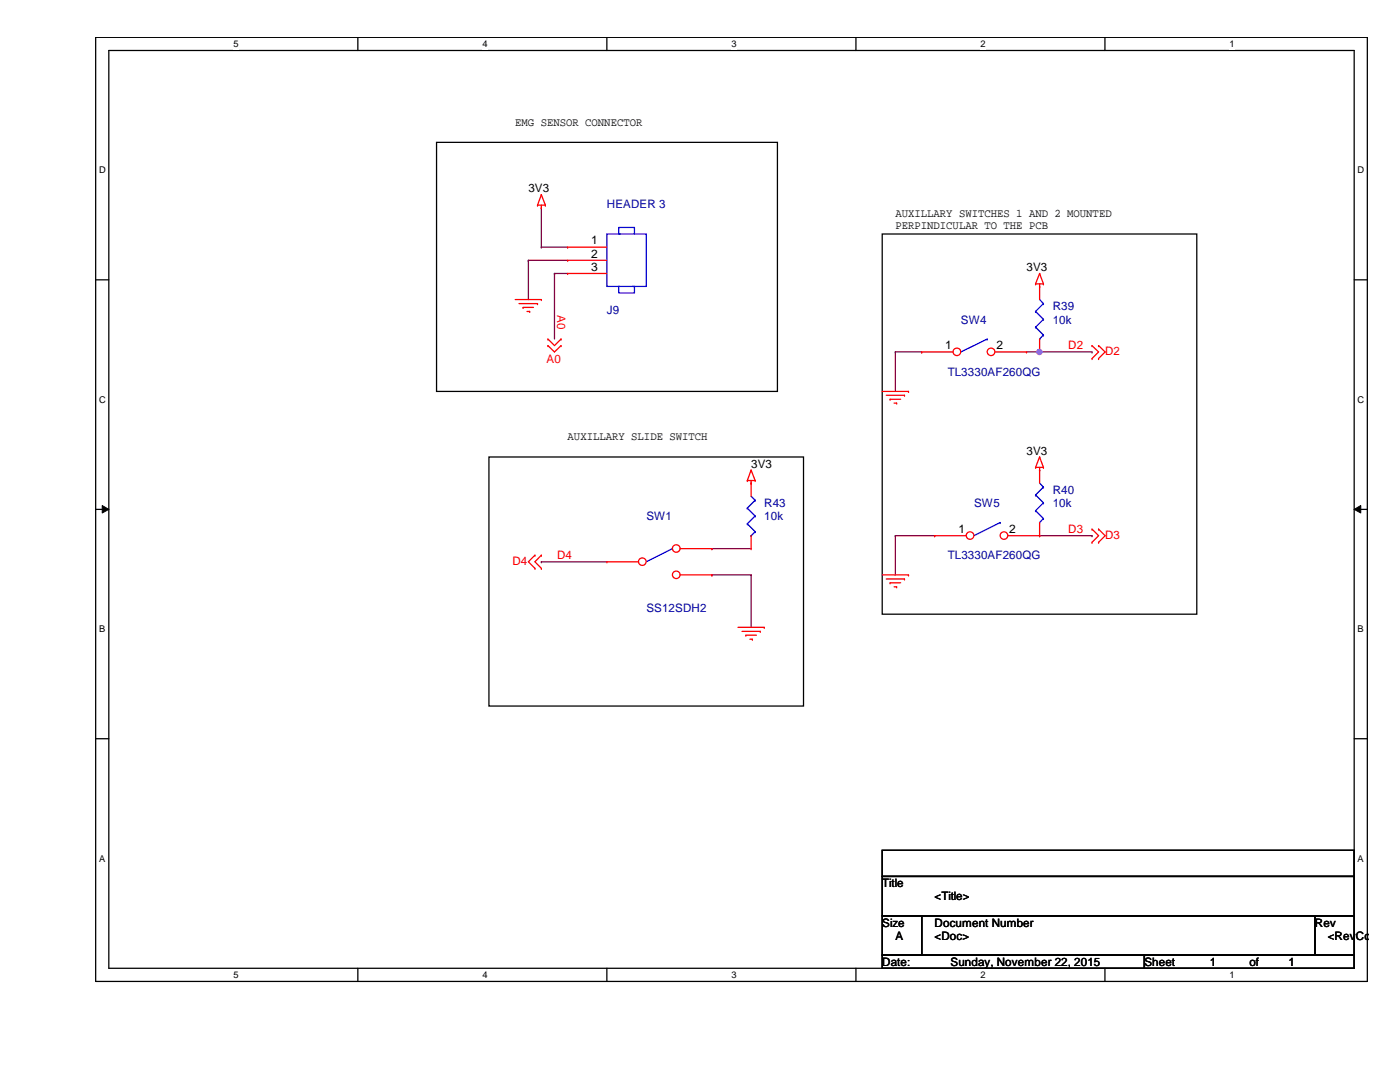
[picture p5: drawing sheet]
<svg xmlns="http://www.w3.org/2000/svg" width="279mm" height="216mm" viewBox="0 0 279 216" stroke-linecap="round" stroke-linejoin="round" font-family="sans-serif">
<path d="M19.1 7.5h253.8v188.3h-253.8zM21.7 10.1h248.6v183.1h-248.6z" fill="none" stroke="#000" stroke-width=".25"/>
<g fill="#fff">
<path d="M46.6 7.7h1v2.1h-1z"/>
<path d="M46.6 193.5h1v2.1h-1z"/>
</g>
<path d="M71.4 7.5v2.6M71.4 193.2v2.6" fill="none" stroke="#000" stroke-width=".25"/>
<g fill="#fff">
<path d="M96.3 7.7h1v2.1h-1z"/>
<path d="M96.3 193.5h1v2.1h-1z"/>
</g>
<path d="M121.1 7.5v2.6M121.1 193.2v2.6" fill="none" stroke="#000" stroke-width=".25"/>
<g fill="#fff">
<path d="M146 7.7h1v2.1h-1z"/>
<path d="M146 193.5h1v2.1h-1z"/>
</g>
<path d="M170.8 7.5v2.6M170.8 193.2v2.6" fill="none" stroke="#000" stroke-width=".25"/>
<g fill="#fff">
<path d="M195.7 7.7h1v2.1h-1z"/>
<path d="M195.7 193.5h1v2.1h-1z"/>
</g>
<path d="M220.5 7.5v2.6M220.5 193.2v2.6" fill="none" stroke="#000" stroke-width=".25"/>
<g fill="#fff">
<path d="M245.4 7.7h1v2.1h-1z"/>
<path d="M245.4 193.5h1v2.1h-1z"/>
<path d="M19.8 32.9h1.3v2.1h-1.3z"/>
<path d="M270.9 32.9h1.3v2.1h-1.3z"/>
<path d="M19.8 78.7h1.3v2.1h-1.3z"/>
<path d="M270.9 78.7h1.3v2.1h-1.3z"/>
</g>
<path d="M19.1 55.8h2.6M270.3 55.8h2.6" fill="none" stroke="#000" stroke-width=".25"/>
<g fill="#fff">
<path d="M19.8 124.5h1.2v2.1h-1.2z"/>
<path d="M270.9 124.5h1.3v2.1h-1.3z"/>
</g>
<path d="M19.1 101.6h2.6M270.3 101.6h2.6" fill="none" stroke="#000" stroke-width=".25"/>
<path d="M20.4 100.9l1.3 .7-1.3 .8zM270.3 101.6l1.3-.7v1.5z" fill="#000"/>
<path d="M20.4 100.9l1.3 .7-1.3 .8zM270.3 101.6l1.3-.7v1.5z" fill="none" stroke="#000" stroke-width=".2"/>
<g fill="#fff">
<path d="M19.8 170.3h1.2v2h-1.2z"/>
<path d="M270.9 170.3h1.3v2h-1.3z"/>
</g>
<path d="M87.1 28.4h68.1v49.7h-68.1zM176.1 46.7h62.7v75.9h-62.7zM97.6 91.2h62.8v49.7h-62.8zM19.1 147.4h2.6M270.3 147.4h2.6" fill="none" stroke="#000" stroke-width=".25"/>
<g fill="none" stroke="#800040" stroke-width=".25">
<path d="M105.5 51.9h.1M105.5 51.9h7.8M105.5 51.9v7.9M108 49.3h.1M108 41.5h.1M108 49.3h5.3M108 41.5v7.8M110.7 54.6h.1M110.7 54.6h2.6M110.7 54.6v13M204.9 70.2h13M207.5 70.2h.1"/>
<path d="M217.9 70.2h.1M108 112.1h.1M108 112.1h13.1M142.1 114.7h.1M142.1 109.5h.1M142.1 114.7h7.8M142.1 109.5h7.8M149.9 114.7h.1M149.9 114.7v10.5M207.5 106.9h10.4M217.9 106.9h.1"/>
</g>
<circle cx="207.4" cy="70.2" r=".51" fill="#f0f"/>
<circle cx="207.4" cy="70.2" r=".51" fill="none" stroke="#f0f" stroke-width=".25"/>
<path d="M178.7 70.2h.1M178.7 70.2v7.9M178.7 70.2h5.2M183.9 70.2h.1M178.7 106.9h.1M178.7 106.9v7.8M178.7 106.9h7.8M186.5 106.9h.1" fill="none" stroke="#800040" stroke-width=".25"/>
<g fill="none" stroke="#f00" stroke-width=".25">
<path d="M108 38.9h.1M108 38.9l-.7 2M108 38.9l.8 2M102.8 59.8h5.2M107.3 40.9h.1M107.3 40.9h1.5M108 59.8h.1M108 41.5h.1M108 40.9v.6M108.8 40.9h.1M206.7 56.6h.1M206.7 56.6h1.5"/>
<path d="M207.5 57.1h.1M207.5 54.6h.1M207.5 56.6v.5M207.5 54.6l-.8 2M207.5 54.6l.7 2M208.2 56.6h.1M103.6 60.6h3.7M104.4 61.3h.1M104.4 61.3h2.1M105.2 62.1h.5M105.7 62.1h.1M107.3 60.6h.1"/>
<path d="M109.3 69h.1M109.3 67.6h.1M109.3 69l1.4 1.2 1.3-1.2M109.3 67.6l1.4 1.4 1.3-1.4M112 69h.1M112 67.6h.1M176.1 78.1h5.2M176.9 78.9h3.6M177.6 79.7h.1M177.6 79.7h2.1M180.5 78.9h.1M181.3 78.1h.1"/>
<path d="M217.9 71.5h.1M217.9 69h.1M217.9 69l1.3 1.2-1.3 1.3M219.2 71.5h.1M219.2 69h.1M219.2 69l1.4 1.2-1.4 1.3M149.1 95.9h.1M149.1 95.9h1.6M149.9 96.4h.1M149.9 93.8h.1M149.9 95.9v.5M149.9 93.8l-.8 2.1"/>
<path d="M149.9 93.8l.8 2.1M150.7 95.9h.1M178.4 80.4h.5M178.9 80.4h.1M206.7 93.3h.1M206.7 93.3h1.5M207.5 93.8h.1M207.5 91.2h.1M207.5 93.3v.5M207.5 91.2l-.8 2.1M207.5 91.2l.7 2.1M208.2 93.3h.1"/>
<path d="M106.8 110.8h.1M106.8 113.4h.1M106.8 110.8l-1.3 1.3 1.3 1.3M108 110.8h.1M108 113.4h.1M108 110.8l-1.2 1.3 1.2 1.3M176.1 114.7h5.2M176.9 115.5h3.6M177.6 116.3h.1M177.6 116.3h2.1M178.4 117.1h.5M178.9 117.1h.1"/>
<path d="M180.5 115.5h.1M181.3 114.7h.1M217.9 108.2h.1M217.9 105.6h.1M217.9 105.6l1.3 1.3-1.3 1.3M219.2 108.2h.1M219.2 105.6h.1M219.2 105.6l1.4 1.3-1.4 1.3M147.3 125.2h5.2M148.1 126h3.6M148.8 126.7h.1M148.8 126.7h2.2"/>
<path d="M149.6 127.5h.6M150.2 127.5h.1M151.7 126h.1M152.5 125.2h.1"/>
</g>
<path d="M176.1 169.7h94.2v5.2h-94.2zM176.1 174.9h94.2v7.9h-94.2zM176.1 182.8h7.8v7.8h-7.8zM176.1 190.6h52.3v2.6h-52.3zM183.9 182.8h78.5v7.8h-78.5zM228.4 190.6h41.9v2.6h-41.9zM262.4 182.8h7.9v7.8h-7.9z" fill="none" stroke="#000" stroke-width=".25"/>
<path d="M197 67.6h.1M197 67.6l-5.2 2.6" fill="none" stroke="#00f" stroke-width=".25"/>
<circle cx="191" cy="70.2" r=".75" fill="#fff"/>
<g fill="none" stroke="#f00" stroke-width=".25">
<path d="M183.9 70.2h.1M183.9 70.2h6.3"/>
<circle cx="191" cy="70.2" r=".75"/>
</g>
<circle cx="197.8" cy="70.2" r=".75" fill="#fff"/>
<g fill="none" stroke="#f00" stroke-width=".25">
<path d="M198.6 70.2h6.3M204.9 70.2h.1"/>
<circle cx="197.8" cy="70.2" r=".75"/>
</g>
<path d="M199.6 104.3h.1M199.6 104.3l-5.2 2.6" fill="none" stroke="#00f" stroke-width=".25"/>
<circle cx="193.6" cy="106.9" r=".75" fill="#fff"/>
<g fill="none" stroke="#f00" stroke-width=".25">
<path d="M186.5 106.9h.1M186.5 106.9h6.3"/>
<circle cx="193.6" cy="106.9" r=".75"/>
</g>
<circle cx="200.4" cy="106.9" r=".75" fill="#fff"/>
<g fill="none" stroke="#f00" stroke-width=".25">
<path d="M113.3 49.3h.1M113.3 51.9h.1M113.3 54.6h.1M113.3 49.3h7.8M113.3 51.9h7.8M113.3 54.6h7.8M149.9 96.4h.1M149.9 96.4v2.6M207.5 93.8h.1M207.5 93.8v2.6M149.9 109.5h.1M149.9 106.9v2.6"/>
<path d="M201.2 106.9h6.3M207.5 106.9h.1M207.5 104.3v2.6"/>
<circle cx="200.4" cy="106.9" r=".75"/>
</g>
<g fill="none" stroke="#00f" stroke-width=".25">
<path d="M121.1 46.7h7.9v10.4h-7.9zM123.5 57.1v1.4h3.1v-1.4h-.2M123.7 46.7h-.2v-1.3h3.1v1.3M149.9 99l.8 .8M150.7 99.8h.1M150.7 99.8l-1.6 1.6M206.7 98.8h.1M206.7 98.8l1.5 1.5M207.5 96.4l.7 .8M208.2 97.2h.1M208.2 97.2l-1.5 1.6M134.2 109.5h.1"/>
<path d="M134.2 109.5l-5.2 2.6M149.1 101.4h.1M149.1 104.5h.1M149.1 101.4l1.6 1.6M149.1 104.5l1.6 1.6M149.9 106.9h.1M150.7 103h.1M150.7 106.1h.1M150.7 103l-1.6 1.5M150.7 106.1l-.8 .8M206.7 101.9h.1M206.7 101.9l1.5 1.6"/>
<path d="M207.5 104.3h.1M208.2 100.3h.1M208.2 103.5h.1M208.2 100.3l-1.5 1.6M208.2 103.5l-.7 .8"/>
</g>
<circle cx="128.2" cy="112.1" r=".75" fill="#fff"/>
<g fill="none" stroke="#f00" stroke-width=".25">
<path d="M121.1 112.1h.1M121.1 112.1h6.3"/>
<circle cx="128.2" cy="112.1" r=".75"/>
</g>
<circle cx="135" cy="109.5" r=".75" fill="#fff"/>
<g fill="none" stroke="#f00" stroke-width=".25">
<path d="M135.8 109.5h6.3M142.1 109.5h.1"/>
<circle cx="135" cy="109.5" r=".75"/>
</g>
<circle cx="135" cy="114.7" r=".75" fill="#fff"/>
<g fill="none" stroke="#f00" stroke-width=".25">
<path d="M207.5 57.1h.1M207.5 57.1v2.7M207.5 70.2h.1M207.5 67.6v2.6M135.8 114.7h6.3M142.1 114.7h.1"/>
<circle cx="135" cy="114.7" r=".75"/>
</g>
<path d="M207.5 59.8l.7 .8M206.7 62.1h.1M206.7 65.3h.1M206.7 62.1l1.5 1.6M206.7 65.3l1.5 1.5M207.5 67.6h.1M208.2 60.6h.1M208.2 63.7h.1M208.2 66.8h.1M208.2 60.6l-1.5 1.5M208.2 63.7l-1.5 1.6M208.2 66.8l-.7 .8" fill="none" stroke="#00f" stroke-width=".25"/>
<circle cx="207.4" cy="70.2" r=".51" fill="#f0f"/>
<circle cx="207.4" cy="70.2" r=".51" fill="none" stroke="#f0f" stroke-width=".25"/>
<g font-size="2.4">
<text x="118" y="48.8">1</text>
<text x="118" y="51.4">2</text>
<text x="118" y="54">3</text>
<text x="188.6" y="69.7">1</text>
<text x="198.8" y="69.7">2</text>
<text x="191.3" y="106.3">1</text>
<text x="201.4" y="106.3">2</text>
</g>
<g font-size="2.3">
<text x="102.8" y="25.1">EMG SENSOR CONNECTOR</text>
<text x="105.5" y="38.4">3V3</text>
<text x="178.7" y="43.4">AUXILLARY SWITCHES 1 AND 2 MOUNTED</text>
<text x="178.7" y="45.7">PERPINDICULAR TO THE PCB</text>
<text x="204.9" y="54.1">3V3</text>
<text x="113.3" y="87.8">AUXILLARY SLIDE SWITCH</text>
<text x="149.9" y="93.3">3V3</text>
<text x="204.9" y="90.7">3V3</text>
<text x="176.1" y="177">Title</text>
<text x="186.5" y="179.7">&lt;Title&gt;</text>
<text x="176.1" y="184.9">Size</text>
<text x="186.5" y="184.9">Document Number</text>
<text x="262.4" y="184.9">Rev</text>
<text x="178.7" y="187.5">A</text>
<text x="186.5" y="187.5">&lt;Doc&gt;</text>
<text x="265" y="187.5">&lt;RevCo</text>
<text x="176.1" y="192.7">Date:</text>
<text x="189.7" y="192.7">Sunday, November 22, 2015</text>
<text x="228.4" y="192.7">Sheet</text>
<text x="241.5" y="192.7">1</text>
<text x="249.3" y="192.7">of</text>
<text x="257.2" y="192.7">1</text>
</g>
<g font-size="2.3" fill="#000080">
<text x="121.1" y="41.5">HEADER 3</text>
<text x="121.1" y="62.7">J9</text>
<text x="191.8" y="64.6">SW4</text>
<text x="210.1" y="61.9">R39</text>
<text x="210.1" y="64.6">10k</text>
<text x="189.1" y="75">TL3330AF260QG</text>
<text x="152.5" y="101.2">R43</text>
<text x="194.4" y="101.2">SW5</text>
<text x="210.1" y="98.6">R40</text>
<text x="210.1" y="101.2">10k</text>
<text x="129" y="103.8">SW1</text>
<text x="152.5" y="103.8">10k</text>
<text x="189.1" y="111.6">TL3330AF260QG</text>
<text x="129" y="122.1">SS12SDH2</text>
</g>
<g font-size="2.3" fill="#f00">
<text x="111.2" y="62.9" transform="rotate(90 111.2 62.9)">A0</text>
<text x="213.2" y="69.7">D2</text>
<text x="220.6" y="70.8">D2</text>
<text x="109.1" y="72.4">A0</text>
<text x="213.2" y="106.4">D3</text>
<text x="220.6" y="107.5">D3</text>
<text x="102.3" y="112.7">D4</text>
<text x="111.2" y="111.6">D4</text>
</g>
<g font-size="1.9">
<text x="46.6" y="9.4">5</text>
<text x="96.3" y="9.4">4</text>
<text x="146" y="9.4">3</text>
<text x="195.7" y="9.4">2</text>
<text x="245.4" y="9.4">1</text>
<text x="19.8" y="34.6">D</text>
<text x="270.9" y="34.6">D</text>
<text x="19.8" y="80.3">C</text>
<text x="270.9" y="80.3">C</text>
<text x="19.8" y="126.2">B</text>
<text x="270.9" y="126.2">B</text>
<text x="19.8" y="171.9">A</text>
<text x="270.9" y="171.9">A</text>
<text x="46.6" y="195.2">5</text>
<text x="96.3" y="195.2">4</text>
<text x="146" y="195.2">3</text>
<text x="195.7" y="195.2">2</text>
<text x="245.4" y="195.2">1</text>
</g>
</svg>
